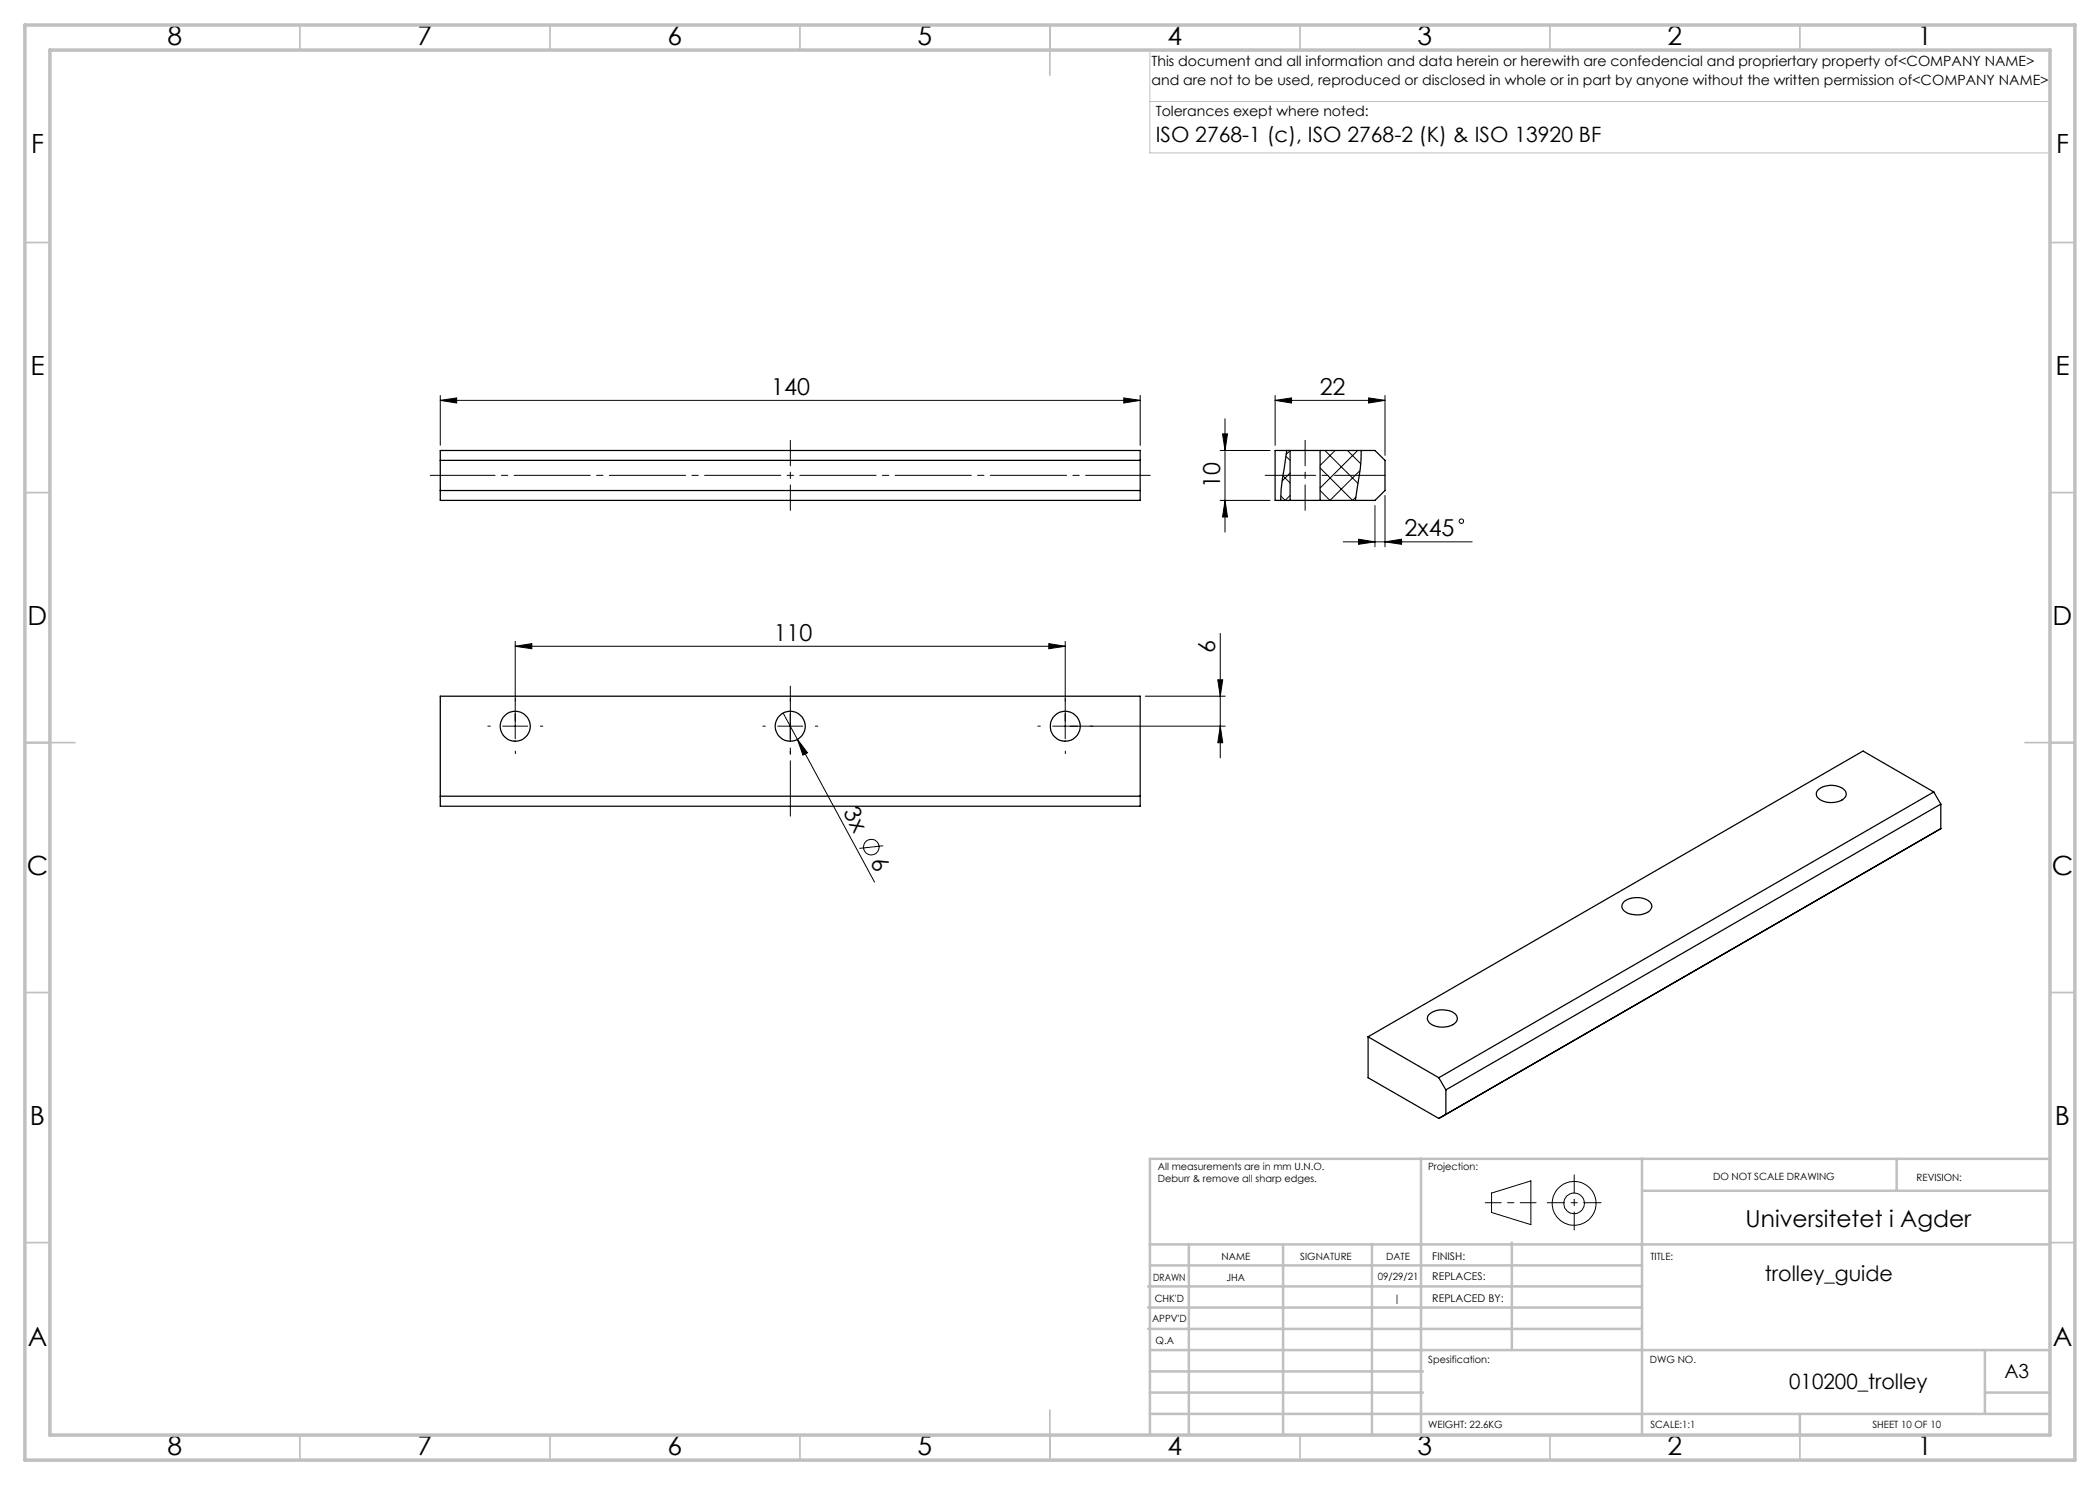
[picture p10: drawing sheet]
<svg xmlns="http://www.w3.org/2000/svg" width="420mm" height="297mm" viewBox="0 0 420 297" stroke-linecap="round" stroke-linejoin="round" font-family="sans-serif">
<g fill="none" stroke="#000" stroke-width=".2">
<path d="M88.1 79.1v10M224.8 79.6l3.2 .5-3.2 .5zM228 79.1v10M255 79.1v10M273.7 79.6l3.3 .5-3.3 .5zM277 79.1v12M88.1 80.1l3.2-.5v1zM88.1 80.1h139.9M244 90.1h10M244.5 86.8h1l-.5 3.3zM245 83.7v22.7M255 80.1l3.3-.5v1z"/>
<path d="M255 80.1h22M256.6 95.1l1.4 1.5M257.2 91.3l.8 .8M258 90.1l-.8 .8M258 94.6l-1.6 1.6M258 99.1l-1 1-.8-.9M264 93.6l6.5 6.5 .7-.7M265 90.1l6.6 6.6M267 90.1l-3 3M269.5 90.1l2.7 2.7M271.5 90.1l-7.5 7.5M272 94.1l-6 6-2-2"/>
<path d="M277 99.1v10.3M244 100.1h10M245 100.1l.5 3.3h-1zM268.6 108.4h25.8M271.7 107.8l3.3 .6-3.3 .5zM275 101.1v8.3M277 108.4l3.3-.6v1.1zM103 129.3l3.4-.6v1zM103 128.3v19.4M103 129.3h110M209.8 128.7l3.2 .6-3.2 .4zM213 128.3v19.4"/>
<path d="M229.1 139.2h15.9M243.6 136h.9l-.4 3.2zM244.1 126.7v24.9M100.5 145.2h5.1M155.5 145.2h5M156.6 142.6l2.9 5.3M158 142.8v4.9M159.5 147.9l2 2.7-.9 .4zM159.5 147.9l15.4 28.5M210.5 145.2h34.5M244.1 145.2l.4 3.4h-.9zM176.6 169.2l-4.7 .5"/>
<path d="M298.3 238.6l7.9-2.4v8.7l-7.9-2.4z"/>
<circle cx="292.3" cy="104.2" r=".45"/>
<circle cx="174.3" cy="169.4" r="1.55"/>
<circle cx="314.8" cy="240.7" r="2.07"/>
<circle cx="314.8" cy="240.7" r="4.4"/>
</g>
<path d="M158.1 88.1v14M261 102.1v-14" fill="none" stroke="#000" stroke-width=".2" stroke-dasharray="15.2 1.3 1.3 1.3" stroke-dashoffset="10.1"/>
<path d="M230.1 95.1h-144" fill="none" stroke="#000" stroke-width=".2" stroke-dasharray="15.2 1.3 1.3 1.3" stroke-dashoffset="2.3"/>
<path d="M253 95.1h24" fill="none" stroke="#000" stroke-width=".2" stroke-dasharray="15.2 1.3 1.3 1.3" stroke-dashoffset="5.1"/>
<path d="M158.1 137.2v26" fill="none" stroke="#000" stroke-width=".2" stroke-dasharray="15.2 1.3 1.3 1.3" stroke-dashoffset="4.1"/>
<path d="M98.1 145.2h-.5M103.1 140.2v-.5M103.1 150.2v.5M108.1 145.2h.5M153.1 145.2h-.5M158.1 140.2v-.5M158.1 150.2v.5M163.1 145.2h.5M208.1 145.2h-.5M213.1 140.2v-.5M213.1 150.2v.5M218.1 145.2h.5" fill="none" stroke="#000" stroke-width=".2" stroke-dasharray="15.2 1.3 1.3 1.3"/>
<path d="M297.1 240.5h10.1" fill="none" stroke="#000" stroke-width=".2" stroke-dasharray="15.2 1.3 1.3 1.3" stroke-dashoffset="12.1"/>
<path d="M314.8 235v11" fill="none" stroke="#000" stroke-width=".2" stroke-dasharray="15.2 1.3 1.3 1.3" stroke-dashoffset="11.6"/>
<path d="M309.5 240.5h10.7" fill="none" stroke="#000" stroke-width=".2" stroke-dasharray="15.2 1.3 1.3 1.3" stroke-dashoffset="11.8"/>
<path d="M230 10v20.6h180M230.5 10h179.5v33M230 20.3h180" fill="none" stroke="#c0c0c0" stroke-width=".2"/>
<g fill="none" stroke="#c0c0c0" stroke-width=".35">
<path d="M60 5v5M110 5v5M160 5v5M210 5v10M260 5v5M310 5v5M360 5v5M5 48.5h5M410 48.5h5M5 98.5h5M410 98.5h5M5 148.5h10"/>
<path d="M405 148.5h10M5 198.5h5M410 198.5h5M5 248.5h5M410 248.5h5M60 287v5M110 287v5M160 287v5M210 282v10M260 287v5M310 287v5M360 287v5"/>
</g>
<g fill="none" stroke="#c0c0c0" stroke-width=".5">
<path d="M284.2 231.8v55.2M328.4 231.8v55.2M328.8 238.2h81.2M379.3 231.8v6.4M410 231.8h-180v55.2M229.6 257.3h98.8M230 248.9h179.6M230 253.1h98.4M237.8 248.8v38.2M256.6 248.9v38.2M274.4 248.8v38.2M302.4 248.5v21.5"/>
<path d="M229.6 265.8h98.8M229.6 261.5h98.8M230 278.5h54.6M230 274.3h54.6M230 270h180M397 278.5h13M397 270v12.8M230 282.8h180M360 282.8v4.2"/>
</g>
<path d="M5 5h410v287h-410zM10 10h400v277h-400z" fill="none" stroke="#c0c0c0" stroke-width=".7"/>
<g fill="#000">
<path d="M159.5 147.9l2 2.7-.9 .4z"/>
<path d="M224.8 79.6l3.2 .5-3.2 .5zM88.1 80.1l3.2-.5v1z"/>
<path d="M244.5 86.8h1l-.5 3.3zM245 100.1l.5 3.3h-1z"/>
<path d="M273.7 79.6l3.3 .5-3.3 .5zM255 80.1l3.3-.5v1z"/>
<path d="M271.7 107.8l3.3 .6-3.3 .5zM277 108.4l3.3-.6v1.1z"/>
<path d="M209.8 128.7l3.2 .6-3.2 .4zM103 129.3l3.4-.6v1z"/>
<path d="M243.6 136h.9l-.4 3.2zM244.1 145.2l.4 3.4h-.9z"/>
</g>
<g fill="none" stroke="#000" stroke-width=".25">
<path d="M88.1 98.1h139.9M88.1 90.1h139.9v10h-139.9zM88.1 92.1h139.9M257.4 90.1l-.3 1.7a49.7 49.7 0 0 0-.9 8.3M258 90.1h6M258 90.1h-3v10h3M258 90.1v10M264 90.1h11l2 2v6l-2 2h-11M264 90.1v10M272.2 90.1a25.8 25.8 0 0 1-.7 6.9l-.4 3.1M258 100.1h6M88.1 139.2h139.9v22.1h-139.9z"/>
<path d="M88.1 159.2h139.9M363.5 158.1a4 4 0 0 1 5.6 .2 1.26 1.26 0 0 1-.7 1.7 4.2 4.2 0 0 1-5-.7 1.08 1.08 0 0 1 .1-1.2zM386.8 158.4l-99 57.1M386.8 158.4l1.4 2.4M386.8 158.4l-14.2-8.2-99 57.2M388.2 160.8l-99 57.2M388.2 165.7l-100.4 58M388.2 160.8v4.9M388.2 165.7l-1.4 .8M324.9 180.3a4.4 4.4 0 0 1 5.1 .1 1.37 1.37 0 0 1-.9 2.3 4.1 4.1 0 0 1-4.6-.9 1.17 1.17 0 0 1 .4-1.5zM273.6 207.4v8.1l14.2 8.2M273.6 207.4l14.2 8.1"/>
<path d="M285.7 203a4.3 4.3 0 0 1 5.4-.2 1.26 1.26 0 0 1-.5 2.1 4.4 4.4 0 0 1-4.7-.4 1.14 1.14 0 0 1-.2-1.5zM287.8 215.5l1.4 2.5M289.2 218v4.9l-1.4 .8"/>
<circle cx="103" cy="145.2" r="2.99"/>
<circle cx="158" cy="145.2" r="2.99"/>
<circle cx="213" cy="145.2" r="2.99"/>
</g>
<g font-size="5.3">
<text x="33.5" y="8.9">8</text>
<text x="83.5" y="8.9">7</text>
<text x="133.5" y="8.9">6</text>
<text x="183.5" y="8.9">5</text>
<text x="233.5" y="8.9">4</text>
<text x="283.5" y="8.9">3</text>
<text x="333.5" y="8.9">2</text>
<text x="383.5" y="8.9">1</text>
<text x="6.2" y="30.7">F</text>
<text x="411.2" y="30.7">F</text>
<text x="6.1" y="74.9">E</text>
<text x="411.1" y="74.9">E</text>
<text x="5.5" y="124.9">D</text>
<text x="410.5" y="124.9">D</text>
<text x="5.3" y="174.9">C</text>
<text x="410.3" y="174.9">C</text>
<text x="6" y="224.9">B</text>
<text x="411" y="224.9">B</text>
<text x="5.5" y="269.2">A</text>
<text x="410.5" y="269.2">A</text>
<text x="33.5" y="290.9">8</text>
<text x="83.5" y="290.9">7</text>
<text x="133.5" y="290.9">6</text>
<text x="183.5" y="290.9">5</text>
<text x="233.5" y="290.9">4</text>
<text x="283.5" y="290.9">3</text>
<text x="333.5" y="290.9">2</text>
<text x="383.5" y="290.9">1</text>
</g>
<g font-size="4.7">
<text x="154.3" y="79.1">140</text>
<text x="263.9" y="79.1">22</text>
<text x="244" y="97.6" transform="rotate(-90 244 97.6)">10</text>
<text x="280.9" y="107.3">2x45</text>
<text x="154.7" y="128.2">110</text>
<text x="243.1" y="130.5" transform="rotate(-90 243.1 130.5)">6</text>
<text x="168.6" y="162.4" transform="rotate(62 168.6 162.4)">3x</text>
<text x="174" y="172.5" transform="rotate(62 174 172.5)">6</text>
<text x="349.1" y="245.3">Universitetet i Agder</text>
</g>
<g font-size="4.2">
<text x="231.1" y="28.5">ISO 2768-1 (c), ISO 2768-2 (K) &amp; ISO 13920 BF</text>
<text x="353" y="256.3">trolley_guide</text>
<text x="357.8" y="277.9">010200_trolley</text>
</g>
<text font-size="3.9" x="400.9" y="275.5">A3</text>
<g font-size="2.8">
<text x="230.3" y="13.1">This document and all information and data herein or herewith are confedencial and propriertary property of&lt;COMPANY NAME&gt;</text>
<text x="230.3" y="16.9">and are not to be used, reproduced or disclosed in whole or in part by anyone without the written permission of&lt;COMPANY NAME&gt;</text>
<text x="231.1" y="23.1">Tolerances exept where noted:</text>
</g>
<g font-size="2.1">
<text x="286.4" y="251.9">FINISH:</text>
<text x="286.5" y="256">REPLACES:</text>
<text x="286.5" y="260.4">REPLACED BY:</text>
</g>
<g font-size="2">
<text x="231.6" y="234">All measurements are in mm U.N.O.</text>
<text x="285.6" y="234">Projection:</text>
<text x="231.6" y="236.5">Deburr &amp; remove all sharp edges.</text>
<text x="342.6" y="236">DO NOT SCALE DRAWING</text>
<text x="383.3" y="236.2">REVISION:</text>
<text x="244.3" y="252">NAME</text>
<text x="260" y="251.9">SIGNATURE</text>
<text x="277.2" y="251.9">DATE</text>
<text x="330.1" y="251.9">TITLE:</text>
<text x="230.6" y="256.1">DRAWN</text>
<text x="245.3" y="256.1">JHA</text>
<text x="275.6" y="255.9">09/29/21</text>
<text x="230.9" y="260.3">CHK'D</text>
<text x="278.7" y="260.3">|</text>
<text x="230.4" y="264.4">APPV'D</text>
<text x="231.1" y="268.8">Q.A</text>
<text x="285.6" y="272.5">Spesification:</text>
<text x="330" y="272.5">DWG NO.</text>
<text x="285.6" y="285.5">WEIGHT: 22.6KG</text>
<text x="330.1" y="285.6">SCALE:1:1</text>
<text x="374.5" y="285.6">SHEET 10 OF 10</text>
</g>
</svg>
